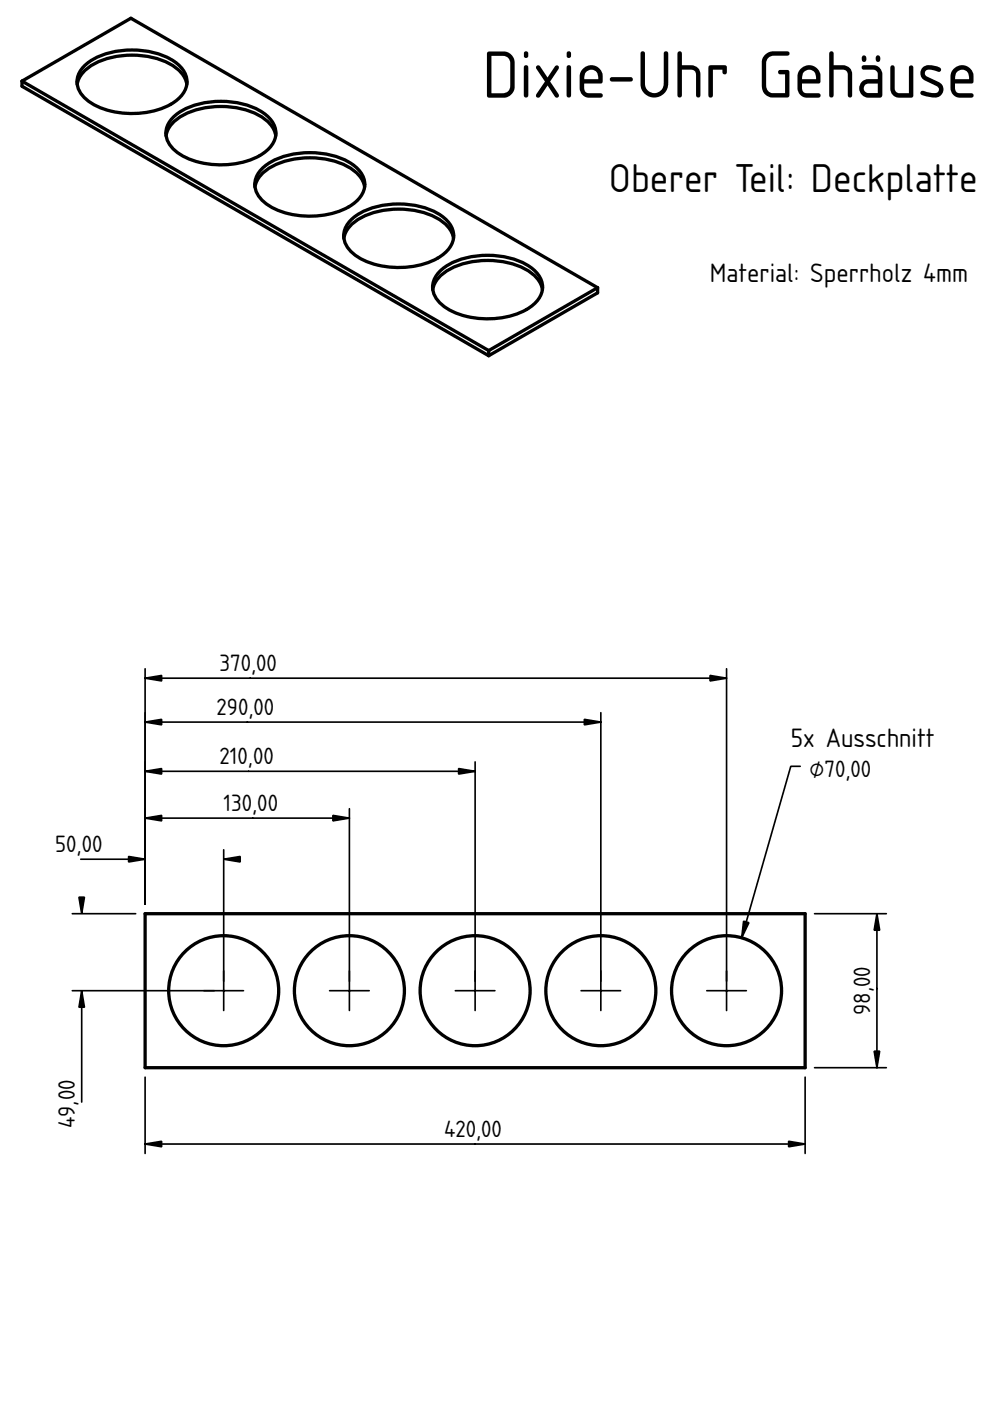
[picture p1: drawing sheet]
<svg xmlns="http://www.w3.org/2000/svg" width="210mm" height="297mm" viewBox="0 0 210 297" stroke-linecap="round" stroke-linejoin="round" font-family="sans-serif">
<path d="M65.7 39.6h.1" fill="none" stroke="#000" stroke-width=".21"/>
<path d="M4.7 17.2l23.1-13.3 98.9 57.1v1.1l-23.1 13.3-98.9-57.1z" fill-rule="evenodd" fill="#fff"/>
<path d="M65.7 39.6h.1" fill="none" stroke="#000" stroke-width=".21"/>
<path d="M4.7 17.2l23.1-13.3 98.9 57.1-23.1 13.3z" fill-rule="evenodd" fill="#fff"/>
<path d="M65.7 39.6h.1" fill="none" stroke="#000" stroke-width=".21"/>
<g fill="#fff">
<path d="M74.2 46.8a15.1 15.1 0 0 1 11.8-3.5 13.6 13.6 0 0 1 8.8 3.5 4.5 4.5 0 0 1-.7 7 16.9 16.9 0 0 1-13.6 2.5 10.4 10.4 0 0 1-7.1-4.3 4.2 4.2 0 0 1 .8-5.2z" fill-rule="evenodd"/>
<path d="M55.4 35.9a15.1 15.1 0 0 1 11.7-3.5 13.6 13.6 0 0 1 8.9 3.5 4.5 4.5 0 0 1-.7 7 16.9 16.9 0 0 1-13.6 2.5 10.4 10.4 0 0 1-7.1-4.2 4.2 4.2 0 0 1 .8-5.3z" fill-rule="evenodd"/>
</g>
<path d="M65.7 39.6h.1" fill="none" stroke="#000" stroke-width=".21"/>
<g fill="#fff">
<path d="M36.5 25.1a15.1 15.1 0 0 1 11.8-3.6 13.6 13.6 0 0 1 8.8 3.6 4.5 4.5 0 0 1-.7 7 16.9 16.9 0 0 1-13.6 2.4 10.4 10.4 0 0 1-7.1-4.2 4.2 4.2 0 0 1 .8-5.2z" fill-rule="evenodd"/>
<path d="M93.1 57.7a15.1 15.1 0 0 1 11.7-3.5 13.6 13.6 0 0 1 8.9 3.5 4.5 4.5 0 0 1-.8 7 16.9 16.9 0 0 1-13.5 2.5 10.4 10.4 0 0 1-7.1-4.3 4.2 4.2 0 0 1 .8-5.2z" fill-rule="evenodd"/>
<path d="M17.7 14.2a15.1 15.1 0 0 1 11.8-3.5 13.6 13.6 0 0 1 8.8 3.5 4.5 4.5 0 0 1-.7 7 16.9 16.9 0 0 1-13.6 2.5 10.4 10.4 0 0 1-7.1-4.3 4.2 4.2 0 0 1 .8-5.2z" fill-rule="evenodd"/>
<path d="M18.2 14.7a16.8 16.8 0 0 1 14.1-2.5 9.5 9.5 0 0 1 7.1 4.8 3.1 3.1 0 0 1-.8 3.2 12.6 12.6 0 0 1-8.7 3.8 16.8 16.8 0 0 1-11.2-2.6 5.7 5.7 0 0 1-2.3-3.5 5.2 5.2 0 0 1 1.8-3.2z" fill-rule="evenodd"/>
<path d="M74.8 47.4a16.8 16.8 0 0 1 14-2.6 9.5 9.5 0 0 1 7.1 4.9 3.1 3.1 0 0 1-.8 3.1 12.6 12.6 0 0 1-8.6 3.8 16.8 16.8 0 0 1-11.3-2.5 5.7 5.7 0 0 1-2.3-3.6 5.2 5.2 0 0 1 1.9-3.1z" fill-rule="evenodd"/>
<path d="M55.9 36.5a16.8 16.8 0 0 1 14.1-2.6 9.5 9.5 0 0 1 7.1 4.9 3.1 3.1 0 0 1-.8 3.1 12.6 12.6 0 0 1-8.7 3.8 16.8 16.8 0 0 1-11.2-2.5 5.7 5.7 0 0 1-2.3-3.6 5.2 5.2 0 0 1 1.8-3.1z" fill-rule="evenodd"/>
</g>
<path d="M65.7 39.6h.1" fill="none" stroke="#000" stroke-width=".21"/>
<g fill="#fff">
<path d="M37.1 25.6a16.8 16.8 0 0 1 14-2.6 9.5 9.5 0 0 1 7.1 4.9 3.1 3.1 0 0 1-.8 3.1 12.6 12.6 0 0 1-8.6 3.9 16.8 16.8 0 0 1-11.2-2.6 5.7 5.7 0 0 1-2.4-3.5 5.2 5.2 0 0 1 1.9-3.2z" fill-rule="evenodd"/>
<path d="M93.6 58.2a16.8 16.8 0 0 1 14.1-2.5 9.5 9.5 0 0 1 7.1 4.9 3.1 3.1 0 0 1-.8 3.1 12.6 12.6 0 0 1-8.7 3.8 16.8 16.8 0 0 1-11.2-2.6 5.7 5.7 0 0 1-2.3-3.5 5.2 5.2 0 0 1 1.8-3.2z" fill-rule="evenodd"/>
<path d="M4.7 17.2l98.9 57.1v1.1l-98.9-57.1z" fill-rule="evenodd"/>
</g>
<path d="M65.7 39.6h.1" fill="none" stroke="#000" stroke-width=".21"/>
<g fill="#fff">
<path d="M74.2 46.8a15.1 15.1 0 0 1 11.8-3.5 13.6 13.6 0 0 1 8.8 3.5 4.4 4.4 0 0 1 1.4 3.7 6.4 6.4 0 0 0-3.8-4.4 18.1 18.1 0 0 0-16.8 .6 6 6 0 0 0-2.7 3.8v-.3a4.4 4.4 0 0 1 1.3-3.4z" fill-rule="evenodd"/>
<path d="M93.1 57.7a15.1 15.1 0 0 1 11.7-3.5 13.6 13.6 0 0 1 8.9 3.5 4.4 4.4 0 0 1 1.3 3.7 6.4 6.4 0 0 0-3.7-4.4 18.1 18.1 0 0 0-16.8 .6 6 6 0 0 0-2.7 3.8l-.1-.4a4.4 4.4 0 0 1 1.4-3.3z" fill-rule="evenodd"/>
<path d="M55.4 35.9a15.1 15.1 0 0 1 11.7-3.5 13.6 13.6 0 0 1 8.9 3.5 4.4 4.4 0 0 1 1.3 3.7 6.4 6.4 0 0 0-3.7-4.4 18.1 18.1 0 0 0-16.8 .6 6 6 0 0 0-2.7 3.8l-.1-.3a4.4 4.4 0 0 1 1.4-3.4z" fill-rule="evenodd"/>
</g>
<path d="M65.7 39.6h.1" fill="none" stroke="#000" stroke-width=".21"/>
<g fill="#fff">
<path d="M36.5 25.1a15.1 15.1 0 0 1 11.8-3.6 13.6 13.6 0 0 1 8.8 3.6 4.4 4.4 0 0 1 1.4 3.7 6.4 6.4 0 0 0-3.8-4.4 18.1 18.1 0 0 0-16.8 .5 6 6 0 0 0-2.7 3.9v-.4a4.4 4.4 0 0 1 1.3-3.3z" fill-rule="evenodd"/>
<path d="M17.7 14.2a15.1 15.1 0 0 1 11.8-3.5 13.6 13.6 0 0 1 8.8 3.5 4.4 4.4 0 0 1 1.3 3.7 6.4 6.4 0 0 0-3.7-4.4 18.1 18.1 0 0 0-16.8 .6 6 6 0 0 0-2.7 3.8l-.1-.4a4.4 4.4 0 0 1 1.4-3.3z" fill-rule="evenodd"/>
<path d="M103.6 74.3l23.1-13.3v1.1l-23.1 13.3z" fill-rule="evenodd"/>
</g>
<g fill="none" stroke="#000" stroke-width=".7">
<path d="M4.7 17.2v1.1l98.9 57.1M4.7 17.2l23.1-13.3 98.9 57.1M4.7 17.2l98.9 57.1M16.4 17.9a6.4 6.4 0 0 1 3.7-4.4 18.1 18.1 0 0 1 16.8 .6 6 6 0 0 1 2.7 3.8M17.7 14.2a15.1 15.1 0 0 1 11.8-3.5 13.6 13.6 0 0 1 8.8 3.5 4.5 4.5 0 0 1-.6 6.9 16.9 16.9 0 0 1-14.2 2.5 9.5 9.5 0 0 1-6.8-4.7 4.3 4.3 0 0 1 1-4.7zM35.2 28.8a6.4 6.4 0 0 1 3.7-4.4 18.1 18.1 0 0 1 16.8 .5 6 6 0 0 1 2.8 3.9M36.5 25.1a15.1 15.1 0 0 1 11.8-3.6 13.6 13.6 0 0 1 8.8 3.6 4.5 4.5 0 0 1-.6 6.9 16.9 16.9 0 0 1-14.1 2.4 9.5 9.5 0 0 1-6.9-4.6 4.3 4.3 0 0 1 1-4.7zM54.1 39.6a6.4 6.4 0 0 1 3.7-4.4 18.1 18.1 0 0 1 16.8 .6 6 6 0 0 1 2.7 3.8M55.4 35.9a15.1 15.1 0 0 1 11.7-3.5 13.6 13.6 0 0 1 8.9 3.5 4.5 4.5 0 0 1-.6 6.9 16.9 16.9 0 0 1-14.2 2.5 9.5 9.5 0 0 1-6.8-4.6 4.3 4.3 0 0 1 1-4.8zM72.9 50.5a6.4 6.4 0 0 1 3.7-4.4 18.1 18.1 0 0 1 16.8 .6 6 6 0 0 1 2.8 3.8M74.2 46.8a15.1 15.1 0 0 1 11.8-3.5 13.6 13.6 0 0 1 8.8 3.5 4.5 4.5 0 0 1-.6 6.9 16.9 16.9 0 0 1-14.1 2.5 9.5 9.5 0 0 1-6.9-4.6 4.3 4.3 0 0 1 1-4.8zM93.1 57.7a15.1 15.1 0 0 1 11.7-3.5 13.6 13.6 0 0 1 8.9 3.5 4.5 4.5 0 0 1-.6 6.9 16.9 16.9 0 0 1-14.2 2.5 9.5 9.5 0 0 1-6.8-4.6 4.3 4.3 0 0 1 1-4.8z"/>
<path d="M91.8 61.4a6.4 6.4 0 0 1 3.7-4.4 18.1 18.1 0 0 1 16.8 .6 6 6 0 0 1 2.7 3.8M103.6 74.3v1.1M126.7 61l-23.1 13.3M126.7 61v1.1l-23.1 13.3"/>
</g>
<path d="M100.7 210h.1" fill="none" stroke="#000" stroke-width=".21"/>
<g fill="#fff">
<path d="M30.8 193.7h139.9v32.7h-139.9z" fill-rule="evenodd"/>
<circle cx="74.1" cy="210" r="11.7"/>
<circle cx="127.4" cy="210" r="11.7"/>
<circle cx="47.4" cy="210" r="11.7"/>
<circle cx="154" cy="210" r="11.7"/>
<circle cx="100.7" cy="210" r="11.7"/>
</g>
<path d="M100.7 210h.1" fill="none" stroke="#000" stroke-width=".21"/>
<g fill="none" stroke="#000" stroke-width=".7">
<path d="M30.8 193.7h139.9v32.7h-139.9z"/>
<circle cx="47.4" cy="210" r="11.7"/>
<circle cx="74.1" cy="210" r="11.7"/>
<circle cx="100.7" cy="210" r="11.7"/>
<circle cx="127.4" cy="210" r="11.7"/>
<circle cx="154" cy="210" r="11.7"/>
</g>
<g fill="#000" stroke="#000" stroke-width=".35">
<path d="M30.8 153.1l3.5-.6v1.2zM30.8 143.8l3.5-.6v1.2zM123.9 152.5l3.5 .6-3.5 .6zM150.5 143.2l3.5 .6-3.5 .6zM30.8 173.5l3.5-.6v1.1zM30.8 163.5l3.5-.5v1.1zM70.6 172.9l3.5 .6-3.5 .5zM97.2 163l3.5 .5-3.5 .6zM16.7 190.2h1.2l-.6 3.5zM27.3 181.6l3.5 .6-3.5 .6zM47.4 182.2l3.5-.6v1.2zM157.7 195.3l1.1 .3-1.5 3.2z"/>
<path d="M185.9 193.7l.6 3.5h-1.2zM17.3 210l.6 3.5h-1.2zM185.3 222.9h1.2l-.6 3.5zM30.8 242.6l3.5-.6v1.1zM167.2 242l3.5 .6-3.5 .5z"/>
<path d="M47.4 205.8v8.4zM43.2 210h8.4z" fill-rule="evenodd"/>
<path d="M74.1 205.8v8.4zM69.9 210h8.4z" fill-rule="evenodd"/>
<path d="M100.7 205.8v8.4zM96.5 210h8.4z" fill-rule="evenodd"/>
<path d="M127.4 205.8v8.4zM123.2 210h8.4z" fill-rule="evenodd"/>
<path d="M154 205.8v8.4zM149.8 210h8.4z" fill-rule="evenodd"/>
</g>
<g fill="none" stroke="#000" stroke-width=".35">
<path d="M30.8 141.8v49.9M30.8 153.1h96.6M30.8 143.8h123.2M127.4 151.1v56.9M154 141.8v66.2M30.8 173.5h43.3M30.8 163.5h69.9M74.1 171.5v36.5M100.7 161.5v46.5M169.7 162.5h-2l-10.4 36.3M15.3 193.7h13.5M17.1 182.2h13.7"/>
<path d="M47.4 180.2v27.8M172.7 193.7h15.2M185.9 193.7v32.7M15.3 210h30.1M17.3 210v23.7M30.8 228.4v16.2M170.7 228.4v16.2M172.7 226.4h15.2M30.8 242.6h139.9"/>
</g>
<text font-size="13.3" x="102.3" y="20.7">Dixie-Uhr Gehäuse</text>
<text font-size="8" x="129.1" y="40.7">Oberer Teil: Deckplatte</text>
<g font-size="5.3">
<text x="150.5" y="59.8">Material: Sperrholz 4mm</text>
<text x="167.7" y="158.3">5x Ausschnitt</text>
</g>
<g font-size="4.7">
<text x="46.5" y="142.3">370,00</text>
<text x="45.9" y="151.6">290,00</text>
<text x="46.6" y="162.1">210,00</text>
<text x="171.7" y="164.7">⌀70,00</text>
<text x="47.4" y="172">130,00</text>
<text x="11.7" y="180.7">50,00</text>
<text x="184.5" y="215.1" transform="rotate(-90 184.5 215.1)">98,00</text>
<text x="15.9" y="239.2" transform="rotate(-90 15.9 239.2)">49,00</text>
<text x="94.1" y="241.1">420,00</text>
</g>
</svg>
